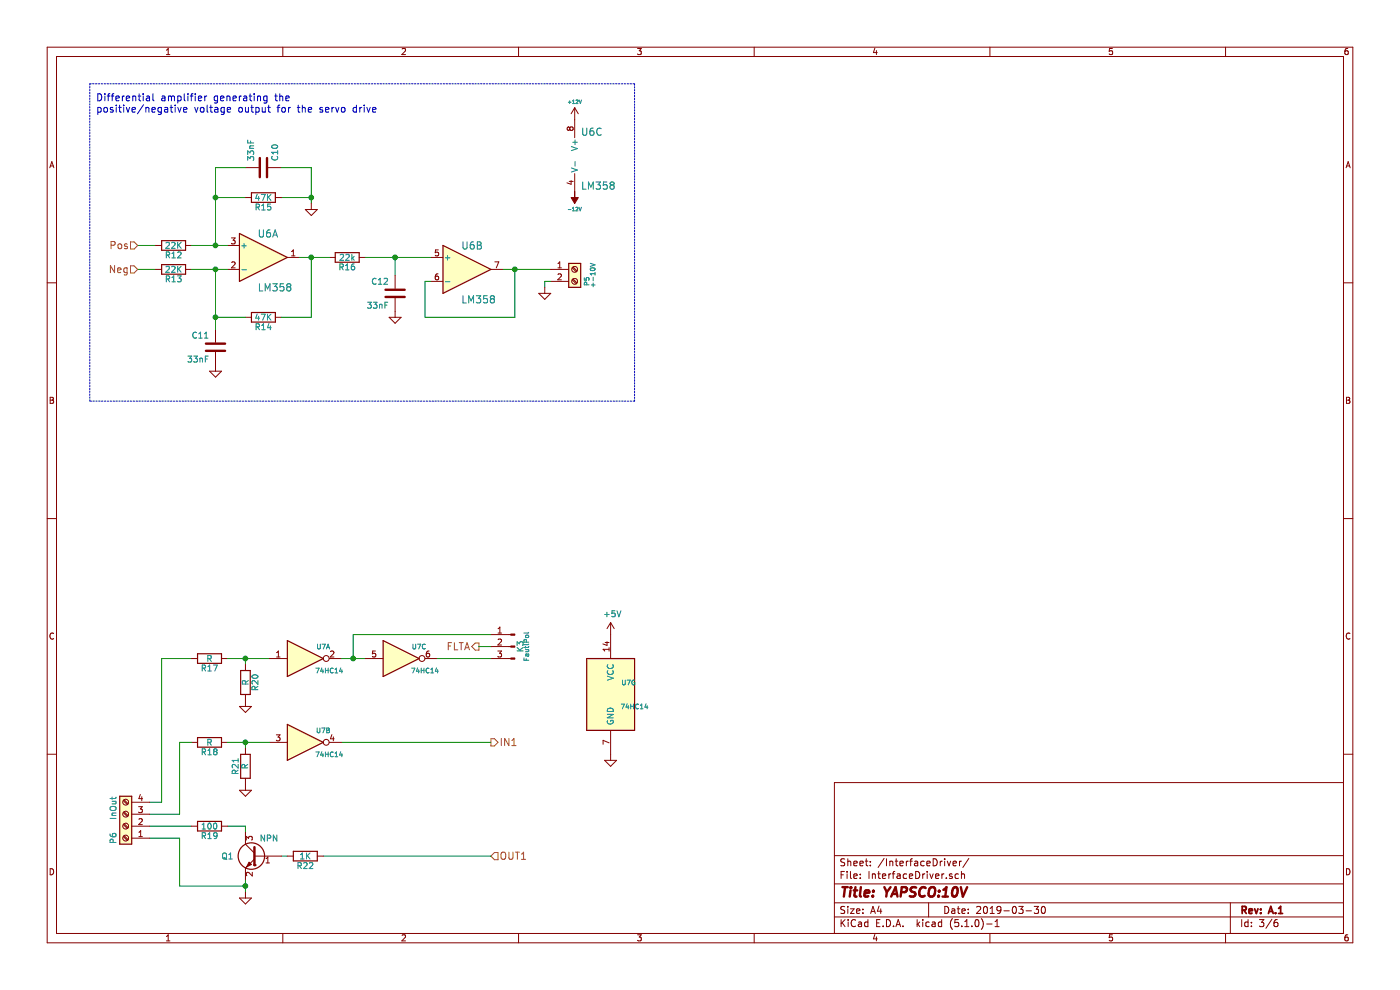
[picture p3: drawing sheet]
EESchema Schematic File Version 4
EELAYER 29 0
EELAYER END
$Descr A4 11693 8268
encoding utf-8
Sheet 3 6
Title "YAPSCO:10V"
Date "2019-03-30"
Rev "A.1"
Comp ""
Comment1 ""
Comment2 ""
Comment3 ""
Comment4 ""
$EndDescr
Wire Wire Line
	4100 7150 2700 7150
Connection ~ 2050 5500
Wire Wire Line
	2050 5550 2050 5500
Wire Wire Line
	1500 6200 1500 6800
Wire Wire Line
	1500 6800 1250 6800
Wire Wire Line
	2050 7450 2050 7400
Wire Wire Line
	2050 6950 2050 6900
Wire Wire Line
	2050 6900 1900 6900
Wire Wire Line
	4300 2650 4300 2250
Wire Wire Line
	4300 2650 3550 2650
Wire Wire Line
	3550 2650 3550 2350
Wire Wire Line
	3300 2300 3300 2150
Wire Wire Line
	1150 2050 1300 2050
Wire Wire Line
	2350 1650 2600 1650
Wire Wire Line
	2050 1650 1800 1650
Wire Wire Line
	1800 1650 1800 2050
Wire Wire Line
	2600 1650 2600 1700
Wire Wire Line
	1150 2250 1300 2250
Wire Wire Line
	4550 2350 4550 2400
Wire Wire Line
	3600 2150 3300 2150
Connection ~ 3300 2150
Wire Wire Line
	4300 2250 4600 2250
Wire Wire Line
	1250 6900 1600 6900
Wire Wire Line
	1250 7000 1500 7000
Wire Wire Line
	1500 7000 1500 7400
Wire Wire Line
	1500 7400 2050 7400
Wire Wire Line
	2350 7150 2400 7150
Wire Wire Line
	1600 5500 1350 5500
Wire Wire Line
	1350 5500 1350 6700
Wire Wire Line
	1350 6700 1250 6700
Wire Wire Line
	2250 5500 2050 5500
Wire Wire Line
	2050 6250 2050 6200
Connection ~ 2050 6200
Wire Wire Line
	2850 6200 4100 6200
Wire Wire Line
	2950 5300 2950 5500
Wire Wire Line
	3050 5500 2950 5500
Connection ~ 2950 5500
Connection ~ 2600 2150
$Comp
L Connector:Conn_01x03_Male K3
U 1 1
P 4300 5400
F 0 "K3" V 4250 5400 50  0000 C CNN
F 1 "FautlPol" V 4200 5400 40  0000 C CNN
F 2 "Connector_PinHeader_2.54mm:PinHeader_1x03_P2.54mm_Vertical" H 4300 5400 50  0001 C CNN
F 3 "" H 4300 5400 50  0001 C CNN
	1    4300 5400
	-1   0    0    -1  
$EndComp
$Comp
L 74xx:74HC14 U7
U 3 1
P 3350 5500
F 0 "U7" H 3500 5600 40  0000 C CNN
F 1 "74HC14" H 3550 5400 40  0000 C CNN
F 2 "Package_SO:SOIC-14_3.9x8.7mm_P1.27mm" H 3350 5500 50  0001 C CNN
F 3 "" H 3350 5500 50  0001 C CNN
	3    3350 5500
	1    0    0    -1  
$EndComp
$Comp
L power:+12V #PWR020
U 1 1
P 4800 1000
F 0 "#PWR020" H 4800 950 20  0001 C CNN
F 1 "+12V" H 4800 1150 30  0000 C CNN
F 2 "" H 4800 1000 50  0001 C CNN
F 3 "" H 4800 1000 50  0001 C CNN
	1    4800 1000
	1    0    0    -1  
$EndComp
$Comp
L power:-12V #PWR021
U 1 1
P 4800 1600
F 0 "#PWR021" H 4800 1730 20  0001 C CNN
F 1 "-12V" H 4800 1750 30  0000 C CNN
F 2 "" H 4800 1600 50  0001 C CNN
F 3 "" H 4800 1600 50  0001 C CNN
	1    4800 1600
	-1   0    0    1   
$EndComp
Text HLabel 4100 6200 2    60   Output ~ 0
IN1
Text HLabel 4000 5400 0    60   Output ~ 0
FLTA
Text HLabel 4100 7150 2    60   Input ~ 0
OUT1
$Comp
L power:GND #PWR022
U 1 1
P 2050 6550
F 0 "#PWR022" H 2050 6550 30  0001 C CNN
F 1 "GND" H 2050 6480 30  0001 C CNN
F 2 "" H 2050 6550 50  0001 C CNN
F 3 "" H 2050 6550 50  0001 C CNN
	1    2050 6550
	1    0    0    -1  
$EndComp
$Comp
L power:GND #PWR023
U 1 1
P 2050 5850
F 0 "#PWR023" H 2050 5850 30  0001 C CNN
F 1 "GND" H 2050 5780 30  0001 C CNN
F 2 "" H 2050 5850 50  0001 C CNN
F 3 "" H 2050 5850 50  0001 C CNN
	1    2050 5850
	1    0    0    -1  
$EndComp
$Comp
L Device:R R20
U 1 1
P 2050 5700
F 0 "R20" V 2130 5700 50  0000 C CNN
F 1 "R" V 2050 5700 50  0000 C CNN
F 2 "Resistor_SMD:R_1206_3216Metric_Pad1.42x1.75mm_HandSolder" H 2050 5700 50  0001 C CNN
F 3 "" H 2050 5700 50  0001 C CNN
	1    2050 5700
	1    0    0    1   
$EndComp
$Comp
L Device:R R21
U 1 1
P 2050 6400
F 0 "R21" V 2130 6400 50  0000 C CNN
F 1 "R" V 2050 6400 50  0000 C CNN
F 2 "Resistor_SMD:R_1206_3216Metric_Pad1.42x1.75mm_HandSolder" H 2050 6400 50  0001 C CNN
F 3 "" H 2050 6400 50  0001 C CNN
	1    2050 6400
	-1   0    0    1   
$EndComp
$Comp
L 74xx:74HC14 U7
U 2 1
P 2550 6200
F 0 "U7" H 2700 6300 40  0000 C CNN
F 1 "74HC14" H 2750 6100 40  0000 C CNN
F 2 "Package_SO:SOIC-14_3.9x8.7mm_P1.27mm" H 2550 6200 50  0001 C CNN
F 3 "" H 2550 6200 50  0001 C CNN
	2    2550 6200
	1    0    0    -1  
$EndComp
$Comp
L 74xx:74HC14 U7
U 1 1
P 2550 5500
F 0 "U7" H 2700 5600 40  0000 C CNN
F 1 "74HC14" H 2750 5400 40  0000 C CNN
F 2 "Package_SO:SOIC-14_3.9x8.7mm_P1.27mm" H 2550 5500 50  0001 C CNN
F 3 "" H 2550 5500 50  0001 C CNN
	1    2550 5500
	1    0    0    -1  
$EndComp
$Comp
L Device:R R17
U 1 1
P 1750 5500
F 0 "R17" V 1830 5500 50  0000 C CNN
F 1 "R" V 1750 5500 50  0000 C CNN
F 2 "Resistor_SMD:R_1206_3216Metric_Pad1.42x1.75mm_HandSolder" H 1750 5500 50  0001 C CNN
F 3 "" H 1750 5500 50  0001 C CNN
	1    1750 5500
	0    1    1    0   
$EndComp
$Comp
L Device:R R18
U 1 1
P 1750 6200
F 0 "R18" V 1830 6200 50  0000 C CNN
F 1 "R" V 1750 6200 50  0000 C CNN
F 2 "Resistor_SMD:R_1206_3216Metric_Pad1.42x1.75mm_HandSolder" H 1750 6200 50  0001 C CNN
F 3 "" H 1750 6200 50  0001 C CNN
	1    1750 6200
	0    1    1    0   
$EndComp
$Comp
L Device:R R19
U 1 1
P 1750 6900
F 0 "R19" V 1830 6900 50  0000 C CNN
F 1 "100" V 1750 6900 50  0000 C CNN
F 2 "Resistor_SMD:R_1206_3216Metric_Pad1.42x1.75mm_HandSolder" H 1750 6900 50  0001 C CNN
F 3 "" H 1750 6900 50  0001 C CNN
	1    1750 6900
	0    1    1    0   
$EndComp
$Comp
L power:GND #PWR024
U 1 1
P 2050 7450
F 0 "#PWR024" H 2050 7450 30  0001 C CNN
F 1 "GND" H 2050 7380 30  0001 C CNN
F 2 "" H 2050 7450 50  0001 C CNN
F 3 "" H 2050 7450 50  0001 C CNN
	1    2050 7450
	1    0    0    -1  
$EndComp
$Comp
L Device:Q_NPN_BEC Q1
U 1 1
P 2150 7150
F 0 "Q1" H 2400 7150 50  0000 C CNN
F 1 "NPN" H 2052 7300 50  0000 C CNN
F 2 "Package_TO_SOT_SMD:SOT-23" H 2150 7150 50  0001 C CNN
F 3 "" H 2150 7150 50  0001 C CNN
	1    2150 7150
	-1   0    0    -1  
$EndComp
$Comp
L Device:R R22
U 1 1
P 2550 7150
F 0 "R22" V 2630 7150 50  0000 C CNN
F 1 "1K" V 2550 7150 50  0000 C CNN
F 2 "Resistor_SMD:R_1206_3216Metric_Pad1.42x1.75mm_HandSolder" H 2550 7150 50  0001 C CNN
F 3 "" H 2550 7150 50  0001 C CNN
	1    2550 7150
	0    1    1    0   
$EndComp
$Comp
L Connector:Screw_Terminal_01x04 P6
U 1 1
P 1050 6900
F 0 "P6" V 1150 7000 50  0000 C CNN
F 1 "InOut" V 1150 6750 50  0000 C CNN
F 2 "TerminalBlock:TerminalBlock_bornier-4_P5.08mm" H 1050 6900 50  0001 C CNN
F 3 "" H 1050 6900 50  0001 C CNN
	1    1050 6900
	-1   0    0    1   
$EndComp
$Comp
L Device:C C11
U 1 1
P 1800 2900
F 0 "C11" H 1850 3000 50  0000 L CNN
F 1 "33nF" H 1850 2800 50  0000 L CNN
F 2 "Capacitor_SMD:C_0805_2012Metric_Pad1.15x1.40mm_HandSolder" H 1800 2900 50  0001 C CNN
F 3 "" H 1800 2900 50  0001 C CNN
	1    1800 2900
	-1   0    0    -1  
$EndComp
$Comp
L Device:C C10
U 1 1
P 2200 1400
F 0 "C10" H 2250 1500 50  0000 L CNN
F 1 "33nF" H 2250 1300 50  0000 L CNN
F 2 "Capacitor_SMD:C_0805_2012Metric_Pad1.15x1.40mm_HandSolder" H 2200 1400 50  0001 C CNN
F 3 "" H 2200 1400 50  0001 C CNN
	1    2200 1400
	0    1    -1   0   
$EndComp
$Comp
L power:GND #PWR026
U 1 1
P 1800 3050
F 0 "#PWR026" H 1800 3050 30  0001 C CNN
F 1 "GND" H 1800 2980 30  0001 C CNN
F 2 "" H 1800 3050 50  0001 C CNN
F 3 "" H 1800 3050 50  0001 C CNN
	1    1800 3050
	1    0    0    -1  
$EndComp
$Comp
L Device:C C12
U 1 1
P 3300 2450
F 0 "C12" H 3350 2550 50  0000 L CNN
F 1 "33nF" H 3350 2350 50  0000 L CNN
F 2 "Capacitor_SMD:C_0805_2012Metric_Pad1.15x1.40mm_HandSolder" H 3300 2450 50  0001 C CNN
F 3 "" H 3300 2450 50  0001 C CNN
	1    3300 2450
	-1   0    0    -1  
$EndComp
$Comp
L Device:R R16
U 1 1
P 2900 2150
F 0 "R16" V 2980 2150 50  0000 C CNN
F 1 "22k" V 2900 2150 50  0000 C CNN
F 2 "Resistor_SMD:R_1206_3216Metric_Pad1.42x1.75mm_HandSolder" H 2900 2150 50  0001 C CNN
F 3 "" H 2900 2150 50  0001 C CNN
	1    2900 2150
	0    1    1    0   
$EndComp
$Comp
L Connector:Screw_Terminal_01x02 P5
U 1 1
P 4800 2250
F 0 "P5" V 4900 2150 40  0000 C CNN
F 1 "+-10V" V 4950 2200 40  0000 C CNN
F 2 "TerminalBlock:TerminalBlock_bornier-2_P5.08mm" H 4800 2250 50  0001 C CNN
F 3 "" H 4800 2250 50  0001 C CNN
	1    4800 2250
	1    0    0    -1  
$EndComp
Text HLabel 1150 2250 0    60   Input ~ 0
Neg
Text HLabel 1150 2050 0    60   Input ~ 0
Pos
$Comp
L Amplifier_Operational:LM358 U6
U 2 1
P 3900 2250
F 0 "U6" H 3850 2450 60  0000 L CNN
F 1 "LM358" H 3850 2000 60  0000 L CNN
F 2 "Package_DIP:DIP-8_W7.62mm" H 3900 2250 50  0001 C CNN
F 3 "" H 3900 2250 50  0001 C CNN
	2    3900 2250
	1    0    0    -1  
$EndComp
$Comp
L Amplifier_Operational:LM358 U6
U 1 1
P 2200 2150
F 0 "U6" H 2150 2350 60  0000 L CNN
F 1 "LM358" H 2150 1900 60  0000 L CNN
F 2 "Package_DIP:DIP-8_W7.62mm" H 2200 2150 50  0001 C CNN
F 3 "" H 2200 2150 50  0001 C CNN
	1    2200 2150
	1    0    0    -1  
$EndComp
$Comp
L Device:R R15
U 1 1
P 2200 1650
F 0 "R15" V 2280 1650 50  0000 C CNN
F 1 "47K" V 2200 1650 50  0000 C CNN
F 2 "Resistor_SMD:R_1206_3216Metric_Pad1.42x1.75mm_HandSolder" H 2200 1650 50  0001 C CNN
F 3 "" H 2200 1650 50  0001 C CNN
	1    2200 1650
	0    1    1    0   
$EndComp
$Comp
L Device:R R14
U 1 1
P 2200 2650
F 0 "R14" V 2280 2650 50  0000 C CNN
F 1 "47K" V 2200 2650 50  0000 C CNN
F 2 "Resistor_SMD:R_1206_3216Metric_Pad1.42x1.75mm_HandSolder" H 2200 2650 50  0001 C CNN
F 3 "" H 2200 2650 50  0001 C CNN
	1    2200 2650
	0    1    1    0   
$EndComp
$Comp
L Device:R R13
U 1 1
P 1450 2250
F 0 "R13" V 1530 2250 50  0000 C CNN
F 1 "22K" V 1450 2250 50  0000 C CNN
F 2 "Resistor_SMD:R_1206_3216Metric_Pad1.42x1.75mm_HandSolder" H 1450 2250 50  0001 C CNN
F 3 "" H 1450 2250 50  0001 C CNN
	1    1450 2250
	0    1    1    0   
$EndComp
$Comp
L Device:R R12
U 1 1
P 1450 2050
F 0 "R12" V 1530 2050 50  0000 C CNN
F 1 "22K" V 1450 2050 50  0000 C CNN
F 2 "Resistor_SMD:R_1206_3216Metric_Pad1.42x1.75mm_HandSolder" H 1450 2050 50  0001 C CNN
F 3 "" H 1450 2050 50  0001 C CNN
	1    1450 2050
	0    1    1    0   
$EndComp
Wire Wire Line
	2050 5500 1900 5500
Wire Wire Line
	3300 2150 3050 2150
Wire Wire Line
	2050 6200 1900 6200
Wire Wire Line
	2950 5500 2850 5500
Wire Wire Line
	2600 2150 2750 2150
Wire Wire Line
	3550 2350 3600 2350
Wire Wire Line
	4200 2250 4300 2250
Connection ~ 4300 2250
$Comp
L Amplifier_Operational:LM358 U6
U 3 1
P 4900 1300
F 0 "U6" H 4850 1500 60  0000 L CNN
F 1 "LM358" H 4850 1050 60  0000 L CNN
F 2 "Package_DIP:DIP-8_W7.62mm" H 4900 1300 50  0001 C CNN
F 3 "" H 4900 1300 50  0001 C CNN
	3    4900 1300
	1    0    0    -1  
$EndComp
Wire Wire Line
	1800 2050 1900 2050
Connection ~ 1800 2050
Wire Wire Line
	1800 2250 1900 2250
Connection ~ 1800 2250
Wire Wire Line
	2500 2150 2600 2150
Wire Wire Line
	1800 2650 2050 2650
Wire Wire Line
	1800 2250 1800 2650
Wire Wire Line
	2350 2650 2600 2650
Wire Wire Line
	2600 2650 2600 2150
Wire Wire Line
	1800 2650 1800 2750
Connection ~ 2600 1650
Connection ~ 1800 2650
Wire Wire Line
	1600 2250 1800 2250
$Comp
L power:GND #PWR025
U 1 1
P 2600 1700
F 0 "#PWR025" H 2600 1700 30  0001 C CNN
F 1 "GND" H 2600 1630 30  0001 C CNN
F 2 "" H 2600 1700 50  0001 C CNN
F 3 "" H 2600 1700 50  0001 C CNN
	1    2600 1700
	1    0    0    -1  
$EndComp
$Comp
L power:GND #PWR027
U 1 1
P 3300 2600
F 0 "#PWR027" H 3300 2600 30  0001 C CNN
F 1 "GND" H 3300 2530 30  0001 C CNN
F 2 "" H 3300 2600 50  0001 C CNN
F 3 "" H 3300 2600 50  0001 C CNN
	1    3300 2600
	1    0    0    -1  
$EndComp
$Comp
L power:GND #PWR028
U 1 1
P 4550 2400
F 0 "#PWR028" H 4550 2400 30  0001 C CNN
F 1 "GND" H 4550 2330 30  0001 C CNN
F 2 "" H 4550 2400 50  0001 C CNN
F 3 "" H 4550 2400 50  0001 C CNN
	1    4550 2400
	1    0    0    -1  
$EndComp
Wire Wire Line
	1500 6200 1600 6200
Wire Wire Line
	2050 6200 2250 6200
Wire Wire Line
	2050 7350 2050 7400
Connection ~ 2050 7400
Wire Wire Line
	1600 2050 1800 2050
Wire Wire Line
	2350 1400 2600 1400
Wire Wire Line
	2600 1400 2600 1650
Wire Wire Line
	2050 1400 1800 1400
Wire Wire Line
	1800 1400 1800 1650
Connection ~ 1800 1650
Text Notes 800  950  0    59   ~ 0
Differential amplifier generating the \npositive/negative voltage output for the servo drive
Wire Notes Line
	750  700  5300 700 
Wire Notes Line
	5300 700  5300 3350
Wire Notes Line
	5300 3350 750  3350
Wire Notes Line
	750  3350 750  700 
Wire Wire Line
	4000 5400 4100 5400
Wire Wire Line
	3650 5500 4100 5500
Wire Wire Line
	2950 5300 4100 5300
Wire Wire Line
	4550 2350 4600 2350
$Comp
L 74xx:74HC14 U7
U 7 1
P 5100 5800
F 0 "U7" H 5250 5900 40  0000 C CNN
F 1 "74HC14" H 5300 5700 40  0000 C CNN
F 2 "Package_SO:SOIC-14_3.9x8.7mm_P1.27mm" H 5100 5800 50  0001 C CNN
F 3 "" H 5100 5800 50  0001 C CNN
	7    5100 5800
	1    0    0    -1  
$EndComp
$Comp
L power:GND #PWR0110
U 1 1
P 5100 6300
F 0 "#PWR0110" H 5100 6300 30  0001 C CNN
F 1 "GND" H 5100 6230 30  0001 C CNN
F 2 "" H 5100 6300 50  0001 C CNN
F 3 "" H 5100 6300 50  0001 C CNN
	1    5100 6300
	1    0    0    -1  
$EndComp
$Comp
L power:+5V #PWR0111
U 1 1
P 5100 5300
F 0 "#PWR0111" H 5100 5150 50  0001 C CNN
F 1 "+5V" H 5115 5473 50  0000 C CNN
F 2 "" H 5100 5300 50  0001 C CNN
F 3 "" H 5100 5300 50  0001 C CNN
	1    5100 5300
	1    0    0    -1  
$EndComp
$EndSCHEMATC
